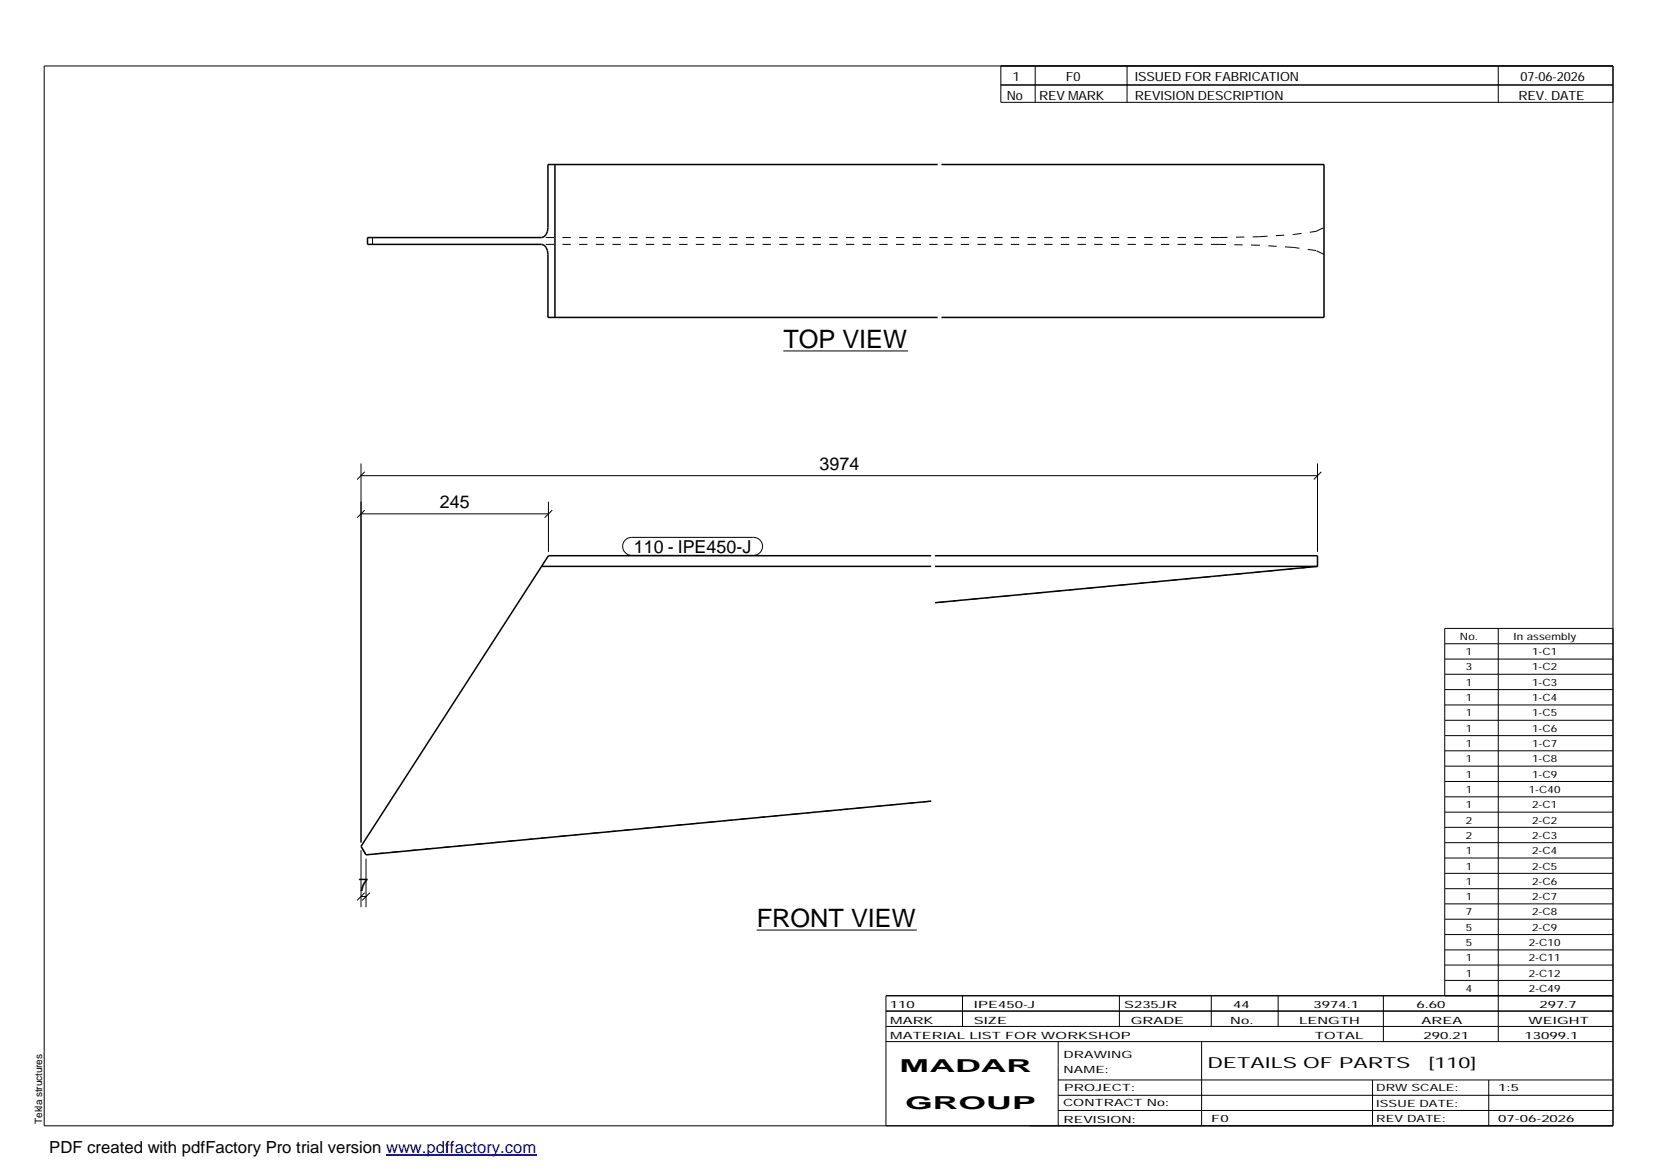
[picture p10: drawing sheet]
<svg xmlns="http://www.w3.org/2000/svg" width="420mm" height="297mm" viewBox="0 0 420 297" stroke-linecap="round" stroke-linejoin="round" font-family="sans-serif">
<path d="M140.9 41.8v38.8M238 41.8h-98.9v16a2.26 2.26 0 0 1-1.6 2.5h-44.2v1.7h44.2a2.26 2.26 0 0 1 1.6 2.6v16h98.9M239 41.8h97.1v38.8h-97.1M137.5 143.8h98.9M236.4 141.1h-97.2l-47.5 73.8 1.2 2.1 143.5-13.6M237.4 141.1h97.1v2.7M237.4 143.8h97.1M334.5 143.8l-97.1 9.2" fill="none" stroke="#000" stroke-width=".38"/>
<g fill="none" stroke="#000" stroke-width=".25" stroke-dasharray="2.1 2.1" stroke-linecap="butt">
<path d="M328.3 59.5l5.8-.8M334.1 58.7l2-.9M94.6 62v-1.7M238 62h-100.5M238 60.3h-100.5M309.5 62h-70.5M309.5 60.3h-70.5M309.5 60.3l10.2-.2M319.7 60.1l8.6-.6M319.7 62.3l-10.2-.3M328.3 62.8l-8.6-.5M334.1 63.6l-5.8-.8"/>
<path d="M336.1 64.6l-2-1M332.5 144l-95.1 9M92.9 217l-1.2-2.1M236.4 203.4l-143.5 13.6"/>
</g>
<g fill="none" stroke="#000" stroke-width=".25">
<path d="M11.2 16.7h398.3v269.1h-398.3zM254.1 16.7v9.3h155.4M262.8 16.7v9.3M286.1 16.7v9.3M380.4 16.7v9.3M254.1 21.6h155.4M198.9 89.1h31.6M91.7 117.7v96.2M92.6 119.8l-1.9 1.9M334.5 117.7v22.4M335.4 119.8l-1.9 1.9M91.7 120.8h242.8"/>
<path d="M91.7 130.5h47.5M92.6 129.5l-1.9 1.9M139.2 127.4v12.7M140.2 129.5l-1.9 1.9M158.7 137.1l.8-.5 .9-.2h30.9a2.29 2.29 0 0 1 2.3 2.3 2.29 2.29 0 0 1-2.3 2.3h-30.9a2.28 2.28 0 0 1-2.1-1.4 2.28 2.28 0 0 1 .4-2.5zM380.4 159.5v104.9M409.5 159.5h-42.7v93.3M366.8 163.4h42.7M366.8 167.3h42.7M366.8 171.2h42.7M366.8 175.1h42.7M366.8 179h42.7"/>
<path d="M366.8 182.9h42.7M366.8 186.8h42.7M366.8 190.6h42.7M366.8 194.5h42.7M366.8 198.4h42.7M91.7 215.8v14.5M92.9 218v12.3M366.8 202.3h42.7M366.8 206.2h42.7M366.8 210h42.7M366.8 213.9h42.7M366.8 217.8h42.7"/>
<path d="M91.7 227.6h1.2M92.6 226.6l-1.9 2M93.9 226.6l-2 2M192.1 236.1h40.6M366.8 221.7h42.7M366.8 225.6h42.7M366.8 229.5h42.7M366.8 233.4h42.7M366.8 237.3h42.7M224.9 256.7h184.6M244.3 252.8v7.8M284.2 252.8v7.8"/>
<path d="M307.5 252.8v7.8M324.5 252.8v7.8M351.2 252.8v11.6M366.8 241.2h42.7M366.8 245h42.7M366.8 248.9h42.7M409.5 252.8h-184.6v33M224.9 264.4h184.6M224.9 260.6h184.6M268.6 264.4v21.4M268.6 274.2h140.9M268.6 278.1h140.9"/>
<path d="M305.1 264.4v21.4M348.4 274.2v11.6M378 274.2v11.6M268.6 281.9h140.9"/>
</g>
<path d="M98 293.3h38.2" fill="none" stroke="#00f" stroke-width=".3"/>
<g font-size="6.4">
<text x="198.9" y="88.4">TOP VIEW</text>
<text x="192.1" y="235.4">FRONT VIEW</text>
</g>
<g font-size="4.5">
<text x="208" y="119.4">3974</text>
<text x="111.7" y="129.1">245</text>
<text x="161" y="140.4">110 - IPE450-J</text>
<text x="91" y="226.2">7</text>
<text x="228.4" y="272.3">MADAR</text>
<text x="229.8" y="281.6">GROUP</text>
</g>
<text font-size="4.2" x="12.5" y="292.7">PDF created with pdfFactory Pro trial version www.pdffactory.com</text>
<g font-size="3.9">
<text x="306.5" y="271.3">DETAILS OF PARTS</text>
<text x="362.7" y="271.3">[110]</text>
</g>
<g font-size="3.2">
<text x="257.1" y="20.5">1</text>
<text x="270.6" y="20.5">F0</text>
<text x="288.1" y="20.5">ISSUED FOR FABRICATION</text>
<text x="386" y="20.5">07-06-2026</text>
<text x="255.6" y="25.5">No</text>
<text x="263.8" y="25.5">REV MARK</text>
<text x="288.1" y="25.5">REVISION DESCRIPTION</text>
<text x="385.5" y="25.5">REV. DATE</text>
</g>
<g font-size="2.5">
<text x="370.6" y="162.5">No.</text>
<text x="372.1" y="166.4">1</text>
<text x="384.3" y="162.5">In assembly</text>
<text x="389" y="166.4">1-C1</text>
<text x="372.1" y="170.2">3</text>
<text x="389" y="170.2">1-C2</text>
<text x="372.1" y="174.1">1</text>
<text x="372.1" y="178">1</text>
<text x="389" y="174.1">1-C3</text>
<text x="389" y="178">1-C4</text>
<text x="372.1" y="181.9">1</text>
<text x="372.1" y="185.8">1</text>
<text x="389" y="181.9">1-C5</text>
<text x="389" y="185.8">1-C6</text>
<text x="372.1" y="189.6">1</text>
<text x="389" y="189.6">1-C7</text>
<text x="372.1" y="193.5">1</text>
<text x="372.1" y="197.4">1</text>
<text x="389" y="193.5">1-C8</text>
<text x="389" y="197.4">1-C9</text>
<text x="372.1" y="201.3">1</text>
<text x="388.1" y="201.3">1-C40</text>
<text x="372.1" y="205.2">1</text>
<text x="372.1" y="209.1">2</text>
<text x="389" y="205.2">2-C1</text>
<text x="389" y="209.1">2-C2</text>
<text x="372.1" y="213">2</text>
<text x="389" y="213">2-C3</text>
<text x="372.1" y="216.9">1</text>
<text x="372.1" y="220.8">1</text>
<text x="389" y="216.9">2-C4</text>
<text x="389" y="220.8">2-C5</text>
<text x="372.1" y="224.6">1</text>
<text x="389" y="224.6">2-C6</text>
<text x="372.1" y="228.5">1</text>
<text x="372.1" y="232.4">7</text>
<text x="389" y="228.5">2-C7</text>
<text x="389" y="232.4">2-C8</text>
<text x="372.1" y="236.3">5</text>
<text x="389" y="236.3">2-C9</text>
<text x="372.1" y="240.2">5</text>
<text x="372.1" y="244.1">1</text>
<text x="388.1" y="240.2">2-C10</text>
<text x="388.1" y="244.1">2-C11</text>
<text x="372.1" y="247.9">1</text>
<text x="372.1" y="251.8">4</text>
<text x="388.1" y="247.9">2-C12</text>
<text x="388.1" y="251.8">2-C49</text>
<text x="225.9" y="255.9">110</text>
<text x="247.3" y="255.9">IPE450-J</text>
<text x="285.4" y="255.9">S235JR</text>
<text x="313.1" y="255.9">44</text>
<text x="333.5" y="255.9">3974.1</text>
<text x="359.6" y="255.9">6.60</text>
<text x="390.8" y="255.9">297.7</text>
<text x="226" y="263.7">MATERIAL LIST FOR WORKSHOP</text>
<text x="226" y="259.9">MARK</text>
<text x="247.2" y="259.9">SIZE</text>
<text x="287.1" y="259.9">GRADE</text>
<text x="312.3" y="259.9">No.</text>
<text x="329.8" y="259.9">LENGTH</text>
<text x="333.8" y="263.7">TOTAL</text>
<text x="360.9" y="259.9">AREA</text>
<text x="361.4" y="263.7">290.21</text>
<text x="387.1" y="263.7">13099.1</text>
<text x="388.1" y="259.9">WEIGHT</text>
<text x="270" y="268.5">DRAWING</text>
<text x="270" y="272.5">NAME:</text>
<text x="269.9" y="280.9">CONTRACT No:</text>
<text x="270.2" y="277">PROJECT:</text>
<text x="349.4" y="277.1">DRW SCALE:</text>
<text x="349.4" y="281">ISSUE DATE:</text>
<text x="380.4" y="277.1">1:5</text>
<text x="10.7" y="285.4" transform="rotate(-90 10.7 285.4)">Tekla structures</text>
<text x="270" y="285">REVISION:</text>
<text x="307.5" y="284.8">F0</text>
<text x="349.4" y="284.8">REV DATE:</text>
<text x="380.4" y="284.8">07-06-2026</text>
</g>
</svg>
